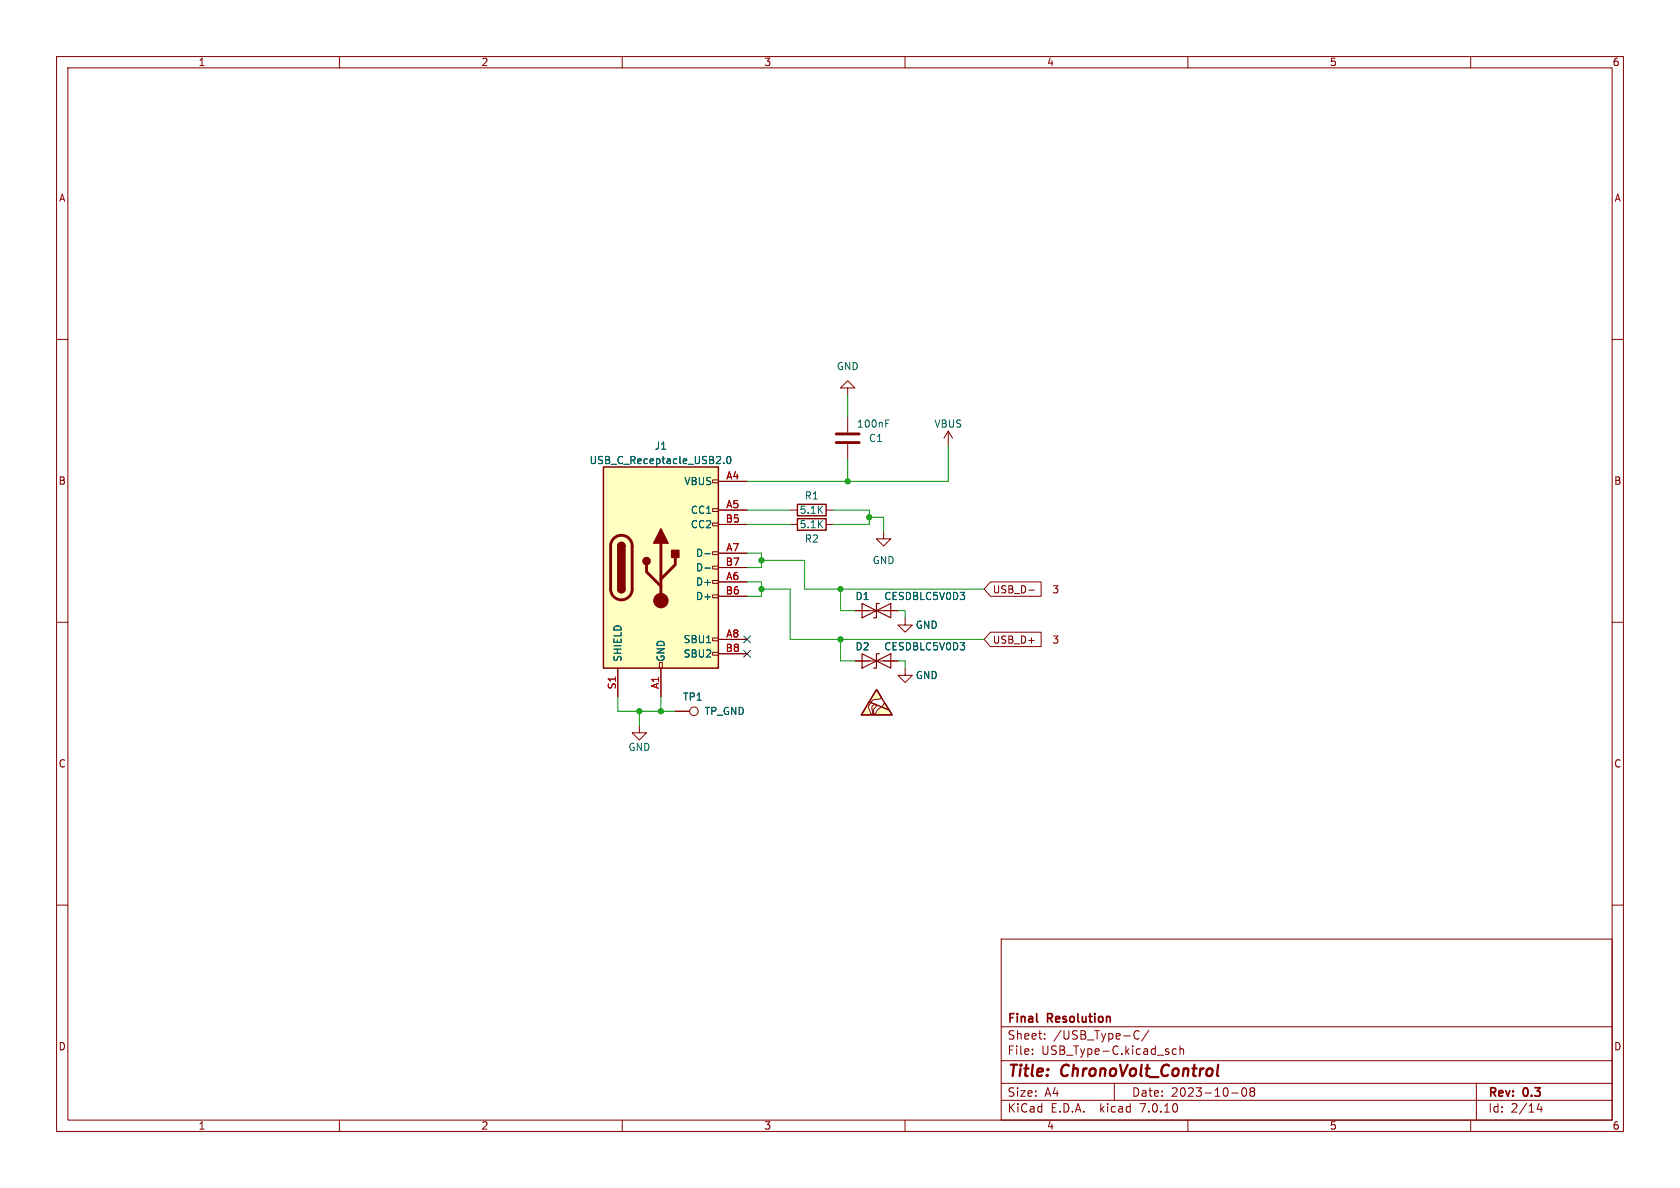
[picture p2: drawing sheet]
<svg xmlns="http://www.w3.org/2000/svg" width="297mm" height="210mm" viewBox="0 0 297 210" stroke-linecap="round" stroke-linejoin="round" font-family="sans-serif">
<g fill="none" stroke="#840000" stroke-width=".18">
<path d="M10 10h277v190h-277zM12 12h273v186h-273zM60 10v2M110 10v2M160 10v2M210 10v2M260 10v2M10 60h2M285 60h2M139.7 92.7h1.3M146 92.7h1.3M10 110h2"/>
<path d="M285 110h2M10 160h2M285 160h2M177 166h108v32h-108zM60 198v2M110 198v2M160 198v2M177 194.5h108M177 191.5h108M177 187.5h108M177 181.5h108M182.5 186.3v.1"/>
<path d="M182.5 185.5v.1M184.7 183.6v.1M184.7 182.8v.1M197 191.5v3M200.5 183.1a.56 .56 0 0 0 .2 .5 .56 .56 0 0 0 .7 0M201.4 182.3h-.1a.58 .58 0 0 0-.6 0 .58 .58 0 0 0-.2 .5M203.1 182.1l-1.3 2M208 185.5l-.5-.1-.3 .3v.4l.2 .2h.6M208.6 185.5l.2-.1 .4 .1v.9M208.6 184.9v1.5M210 198v2M217.7 193.2h1.2"/>
<path d="M219.7 192.4l.2-.1a.81 .81 0 0 1 .6 .6 .81 .81 0 0 1-.3 .8l-.2 .1a.81 .81 0 0 1-.3-1.4zM221.2 192.9l-.2-.2 .2-.4 .5 .1 .1 .2-.3 .3M221.2 192.9l-.2 .3v.3l.2 .3 .5-.1 .1-.2-.1-.4-.2-.2M221.2 192.9h.3M260 198v2M261 191.5v6.5M272.1 195l-.4 1.1h1M272.5 195.6v1"/>
</g>
<path d="M183.3 180.6l.2 .1" fill="none" stroke="#840000" stroke-width=".3"/>
<path d="M141 91.7h5v2h-5z" fill="none" stroke="#840000" stroke-width=".25"/>
<path d="M155 121.9l.9 1.4-.4 .3h-.5a1.49 1.49 0 0 0-1.4 1.1v.5l.4 1 .3-.2-.2-1.1 .2-.2a.31 .31 0 0 1 .5-.1 .31 .31 0 0 1-.1 .5 .92 .92 0 0 0-.2 1.1 .44 .44 0 0 0 .5-.5l1-.9 .4-.6 1.3 2.2h-5.4z" fill="#ffffc2"/>
<path d="M106.7 82.6h20.3v35.5h-20.3zM109.2 96.5a.64 .64 0 0 1 .7-.6 .64 .64 0 0 1 .6 .6M141 89.2h5v2h-5zM109.2 104.1a.64 .64 0 0 0 .7 .7 .64 .64 0 0 0 .6-.7M153.7 124.1l3.4 1.4M154.9 121.9l2.8 4.5h-5.4z" fill="none" stroke="#840000" stroke-width=".25"/>
<g fill="none" stroke="#840000" stroke-width=".18">
<path d="M149.9 68.6h1.2l-1.2-1.3-1.3 1.3h1.3v1.3M149.9 73.7v2.8M149.9 78.5v2.8M167.6 76.2l-.7 1.3M167.6 76.2v2.5M167.6 76.2l.8 1.3M126 97.5h1v.5h-1zM126 92.5h1v.5h-1zM126 89.9h1v.5h-1zM126 84.8h1v.5h-1zM127 90.2h5.1M127 85.1h5.1"/>
<path d="M127 97.8h5.1M127 92.7h5.1M139.7 90.2h1.3M146 90.2h1.3M156.2 94v1.3h1.3l-1.3 1.2-1.3-1.2h1.3M109.2 118.1v5.1M116.6 117.1h.5v1h-.5zM116.8 118.1v5.1M126 115.3h1v.5h-1zM126 112.8h1v.5h-1zM126 105.2h1v.5h-1zM126 102.6h1v.5h-1z"/>
<path d="M126 100.1h1v.5h-1zM127 102.9h5.1M127 113h5.1M127 105.4h5.1M127 100.3h5.1M127 115.6h5.1M151.1 108h7.6M151.1 116.8h7.6M160 109.2v1.3h1.3l-1.3 1.3-1.3-1.3h1.3M160 118.1v1.3h1.3l-1.3 1.3-1.3-1.3h1.3M175.1 111.8h9v2.5h-9l-1.1-1.3zM175.1 102.9h9v2.5h-9l-1.1-1.3z"/>
<path d="M181.9 104.3h.9M113 128.3v1.2h1.3l-1.3 1.3-1.2-1.3h1.2M119.4 125.7h2.5M155 121.9l.9 1.4-.4 .3h-.5a1.49 1.49 0 0 0-1.4 1.1v.5l.4 1 .3-.2-.2-1.1 .2-.2a.31 .31 0 0 1 .5-.1 .31 .31 0 0 1-.1 .5 .92 .92 0 0 0-.2 1.1 .44 .44 0 0 0 .5-.5l1-.9 .4-.6 1.3 2.2h-5.4z"/>
<circle cx="122.7" cy="125.7" r=".76"/>
</g>
<path d="M106.7 82.6h20.3v35.5h-20.3z" fill="#ffffc2" stroke="#ffffc2" stroke-width=".18"/>
<path d="M147.8 76.7h4.1M147.8 78.2h4.1M108.5 95.2a1.9 1.9 0 0 1 2.1-.4 1.9 1.9 0 0 1 1.2 1.7v7.6a1.91 1.91 0 0 1-1.9 1.9 1.91 1.91 0 0 1-2-1.9l.1-7.7 .1-.7zM114.3 99.8v1.3l2.5 2.5M116.8 96v10.2M119.4 98.6v1.2l-2.6 2.6" fill="none" stroke="#840000" stroke-width=".51"/>
<g fill="#840000" stroke="#840000" stroke-width=".25">
<path d="M109.2 104.1h1.3a.64 .64 0 0 1-.6 .7 .64 .64 0 0 1-.7-.7z"/>
<path d="M109.2 96.5h1.3v7.6h-1.3z"/>
<path d="M109.4 96.1a.64 .64 0 0 1 .7-.2 .64 .64 0 0 1 .4 .6h-1.3z"/>
<path d="M116.8 93.5l1.3 2.5h-2.5z"/>
<path d="M118.7 97.3h1.3v1.3h-1.3z"/>
<circle cx="114.3" cy="99.2" r=".63"/>
</g>
<circle cx="116.8" cy="106.2" r="1.27" fill="#840000" stroke="#840000" stroke-width=".18"/>
<path d="M156.6 74.8h.4M156.6 74.2h.6M124.6 97.9h1M127.9 81.8v.2M128.6 80.8l.2-.1a.68 .68 0 0 1 .4 .6 .68 .68 0 0 1-.4 .7l-.2-.2-.1-.3zM124.6 100.4h1" fill="none" stroke="#006464" stroke-width=".18"/>
<path d="M152.4 106.7l2.5 1.3-2.5 1.2zM152.4 115.6l2.5 1.2-2.5 1.3zM154.9 108l2.6-1.3v2.5zM154.9 116.8l2.6-1.2v2.5zM155.4 106.7h-.5v2.5h-.5M155.4 115.6h-.5v2.5h-.5" fill="none" stroke="#840000" stroke-width=".2"/>
<g fill="none" stroke="#009600" stroke-width=".18">
<path d="M149.9 69.9v3.8M167.6 78.7v6.4h-35.5M132.1 97.8h2.5v2.5h-2.5M132.1 90.2h7.6M132.1 92.7h7.6M134.6 99.1h7.6v5h31.8M147.3 90.2h6.4v2.5h-6.4M149.9 81.3v3.8M153.7 91.4h2.5v2.6M132.1 102.9h2.5v2.5h-2.5M134.6 104.1h5.1v8.9h34.3M148.6 104.1v3.9h2.5"/>
<path d="M148.6 113v3.8h2.5M158.7 108h1.3v1.2M158.7 116.8h1.3v1.3M109.2 123.2v2.5h10.2M113 125.7v2.6M116.8 123.2v2.5"/>
</g>
<path d="M131.5 115l1.2 1.2M131.5 112.4l1.2 1.2M132.7 115l-1.2 1.2M132.7 112.4l-1.2 1.2" fill="none" stroke="#000084" stroke-width=".18"/>
<g fill="#009600" stroke="#009600" stroke-width=".18">
<circle cx="134.6" cy="99.1" r=".46"/>
<circle cx="113" cy="125.7" r=".46"/>
<circle cx="134.6" cy="104.1" r=".46"/>
<circle cx="148.6" cy="104.1" r=".46"/>
<circle cx="116.8" cy="125.7" r=".46"/>
<circle cx="153.7" cy="91.4" r=".46"/>
<circle cx="148.6" cy="113" r=".46"/>
<circle cx="149.9" cy="85.1" r=".46"/>
</g>
<g font-size="2.8" fill="#840000">
<text x="178" y="190.9">Title:</text>
<text x="187.7" y="190.9">ChronoVolt_Control</text>
</g>
<g font-size="2.1" fill="#840000">
<text x="178" y="184">Sheet:</text>
<text x="178" y="181.2">Final</text>
<text x="185.2" y="181.2">Resolution</text>
<text x="186.2" y="184">/USB_Type-C/</text>
<text x="178" y="186.7">File:</text>
<text x="184.1" y="186.7">USB_Type-C.kicad_sch</text>
<text x="178" y="196.9">KiCad</text>
<text x="178" y="194.1">Size:</text>
<text x="184.7" y="194.1">A4</text>
<text x="185.7" y="196.9">E.D.A.</text>
<text x="194.6" y="196.9">kicad</text>
<text x="200" y="194.1">Date:</text>
<text x="201.8" y="196.9">7.0.10</text>
<text x="207" y="194.1">2023-10-08</text>
<text x="263" y="194.3">Rev:</text>
<text x="263" y="196.9">Id:</text>
<text x="267.1" y="196.9">2/14</text>
<text x="269.4" y="194.3">0.3</text>
</g>
<g font-size="1.8" fill="#840000">
<text x="35" y="11.9">1</text>
<text x="85" y="11.9">2</text>
<text x="135" y="11.9">3</text>
<text x="185" y="11.9">4</text>
<text x="235" y="11.9">5</text>
<text x="285" y="11.9">6</text>
<text x="10.3" y="35.9">A</text>
<text x="285.3" y="35.9">A</text>
<text x="10.3" y="85.9">B</text>
<text x="285.3" y="85.9">B</text>
<text x="175.4" y="105.1">USB_D-</text>
<text x="185.9" y="105.1">3</text>
<text x="175.4" y="114">USB_D+</text>
<text x="185.9" y="114">3</text>
<text x="10.3" y="135.9">C</text>
<text x="285.3" y="135.9">C</text>
<text x="10.3" y="185.9">D</text>
<text x="285.3" y="185.9">D</text>
<text x="35" y="199.9">1</text>
<text x="85" y="199.9">2</text>
<text x="135" y="199.9">3</text>
<text x="185" y="199.9">4</text>
<text x="235" y="199.9">5</text>
<text x="285" y="199.9">6</text>
</g>
<g font-size="1.8" fill="#006464">
<text x="147.8" y="65.6">GND</text>
<text x="151.4" y="75.8">100nF</text>
<text x="165.1" y="75.8">VBUS</text>
<text x="104.1" y="82.2">USB_C_Receptacle_USB2.0</text>
<text x="115.6" y="79.7">J1</text>
<text x="153.5" y="78.3">C1</text>
<text x="120.9" y="86">VBUS</text>
<text x="142.2" y="88.5">R1</text>
<text x="122" y="91">CC1</text>
<text x="122" y="93.6">CC2</text>
<text x="141.3" y="93.6">5.1K</text>
<text x="141.3" y="91">5.1K</text>
<text x="122.9" y="98.7">D-</text>
<text x="122.9" y="101.2">D-</text>
<text x="142.2" y="96.1">R2</text>
<text x="154.2" y="99.9">GND</text>
<text x="122.9" y="103.7">D+</text>
<text x="122.9" y="106.3">D+</text>
<text x="151.1" y="106.3">D1</text>
<text x="156.2" y="106.3">CESDBLC5V0D3</text>
<text x="120.8" y="113.9">SBU1</text>
<text x="161.8" y="111.4">GND</text>
<text x="110.1" y="117.1" transform="rotate(-90 110.1 117.1)">SHIELD</text>
<text x="117.7" y="117.1" transform="rotate(-90 117.7 117.1)">GND</text>
<text x="120.8" y="116.4">SBU2</text>
<text x="151.1" y="115.2">D2</text>
<text x="156.2" y="115.2">CESDBLC5V0D3</text>
<text x="120.7" y="124.1">TP1</text>
<text x="161.8" y="120.2">GND</text>
<text x="124.5" y="126.6">TP_GND</text>
<text x="111" y="132.9">GND</text>
</g>
<g font-size="1.8" fill="#a90000">
<text x="128.3" y="84.8">A4</text>
<text x="128.3" y="89.9">A5</text>
<text x="128.2" y="92.5">B5</text>
<text x="128.2" y="100.1">B7</text>
<text x="128.3" y="97.5">A7</text>
<text x="128.2" y="105.2">B6</text>
<text x="128.3" y="102.6">A6</text>
<text x="128.3" y="112.8">A8</text>
<text x="128.2" y="115.3">B8</text>
<text x="109" y="122" transform="rotate(-90 109 122)">S1</text>
<text x="116.6" y="121.9" transform="rotate(-90 116.6 121.9)">A1</text>
</g>
</svg>
